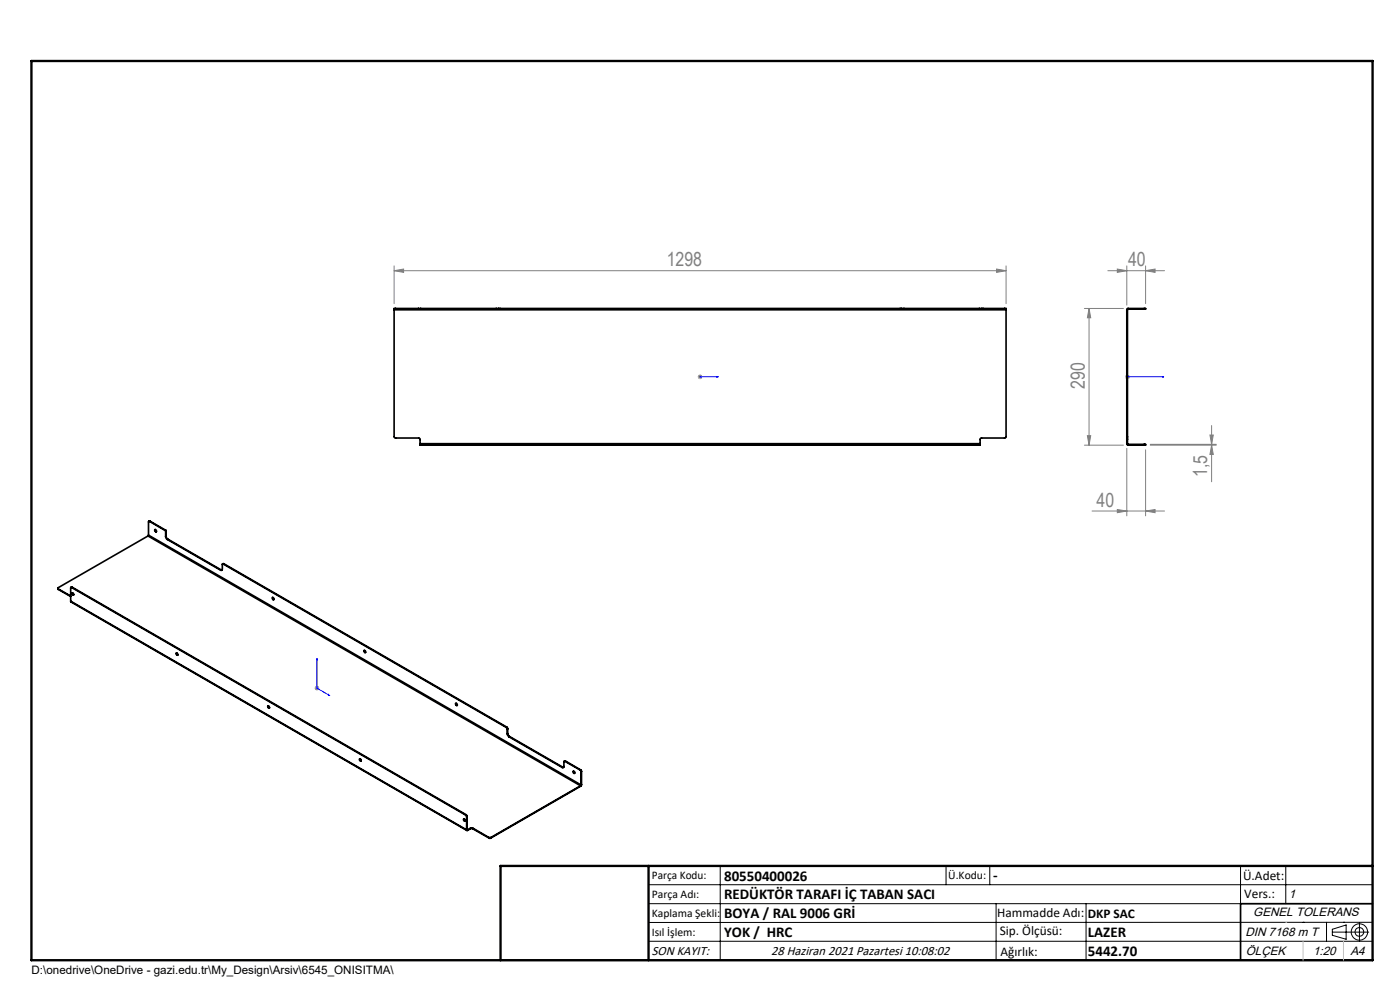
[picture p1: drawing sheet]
<svg xmlns="http://www.w3.org/2000/svg" width="297mm" height="210mm" viewBox="0 0 297 210" stroke-linecap="round" stroke-linejoin="round" font-family="sans-serif">
<g fill="none" stroke="#000" stroke-width=".21">
<path d="M137.6 187.7h153.6M137.6 191.7h153.6M137.6 199.7h153.6M152.8 183.7v20M200.7 183.7v4M210 183.7v4M211.3 191.7v12M230.4 191.7v12M263.2 183.7v20M272.8 183.7v8M276.4 195.6h.1M281.4 195.6v4.1"/>
<path d="M282.6 197.7h7.8M282.6 197.1l3-.9v3l-3-.8zM285 195.6h.1M288.4 195.8v3.8M291.2 195.6l-153.6 .1"/>
<circle cx="288.4" cy="197.7" r="1.74"/>
<circle cx="288.4" cy="197.7" r=".93"/>
</g>
<path d="M148.4 79.9h.2zM148.5 79.9h.1M148.5 79.9h3.9M152.4 79.9h-.4h.4M239.1 79.9h.2zM239.2 79.9h.1M239.2 79.9h7.7M246.9 79.9h-.4h.4M67.2 139.7l.1 .3h-.1zM67.2 139.7v6.3l2.8 1.6M69.7 147.3l.3 .3-.3-.1z" fill="none" stroke="#00f" stroke-width=".21"/>
<g fill="none" stroke="#808080" stroke-width=".21">
<path d="M83.6 57.4l2-.3v.7zM83.6 56.4v8M83.6 57.4h129.8M211.4 57.1l2 .3-2 .4zM213.4 56.4v8M235 57.4h12.1M237 57.1l2 .3-2 .4zM239 56.4v8.3M243 57.4l2-.3v.7zM243 56.4v8M148 79.9h1M148.2 79.6l.7 .7"/>
<path d="M148.5 79.4v1M148.9 79.6l-.7 .7M230 65.4h8.3M231 65.4v29M231 65.4l.4 2h-.7zM238.7 79.9h1M238.8 79.6l.7 .7M239.2 79.4v1M239.5 79.6l-.7 .7M230 94.4h8.3M230.7 92.4h.7l-.4 2zM239 95.1v14.3"/>
<path d="M243 95.4v14M244 94.4h14M244 94.3h14M256.7 92.3h.7l-.4 2zM257 90.3v11.9M257 94.4l.4 2h-.7zM231.7 108.4h15.4M237 108.1l2 .3-2 .4zM243 108.4l2-.3v.7zM66.7 146h1M66.9 145.6l.7 .7M67.2 145.5v1"/>
<path d="M67.6 145.6l-.7 .7"/>
</g>
<path d="M291.2 191.7h-28v12M106.2 203.7h185" fill="none" stroke="#000" stroke-width=".35"/>
<path d="M6.7 12.9h284.5v190.8h-284.5zM137.6 183.7v20M291.2 183.7h-185v20" fill="none" stroke="#000" stroke-width=".5"/>
<path d="M272.8 195.6h.1M276.4 199.7v4M285 199.7v4" fill="none" stroke="#c0c0c0" stroke-width=".21"/>
<g fill="#00f">
<path d="M69.7 147.3l.3 .3-.3-.1zM67.2 139.7l.1 .3h-.1zM152 79.9h.4zM148.4 79.9h.2z"/>
<path d="M239.1 79.9h.2zM246.5 79.9h.4z"/>
</g>
<g fill="#808080">
<path d="M211.4 57.1l2 .3-2 .4zM83.6 57.4l2-.3v.7z"/>
<path d="M231 65.4l.4 2h-.7zM230.7 92.4h.7l-.4 2zM256.7 92.3h.7l-.4 2zM257 94.4l.4 2h-.7z"/>
<path d="M237 108.1l2 .3-2 .4zM243 108.4l2-.3v.7zM237 57.1l2 .3-2 .4zM243 57.4l2-.3v.7z"/>
</g>
<g fill="none" stroke="#000" stroke-width=".35">
<path d="M83.6 65.6h.3M83.6 65.6v.1M83.6 65.7v27l.3 .2h5l.2 .3v.9M83.6 65.7h129.8M83.9 65.4h-.3v.2M83.9 65.4h4.9M83.9 65.6h4.9M83.9 65.4v.2M88.8 65.4h.5M88.8 65.6h.5M88.8 65.4v.2M89.3 65.4h16"/>
<path d="M89.3 65.6h16M89.3 65.4v.2M105.3 65.4h.5M105.3 65.6h.5M105.3 65.4v.2M105.8 65.4h.3M105.8 65.6h.3M105.8 65.4v.2M106.1 65.4v.2M106.1 65.4h84.9M106.1 65.6h84.9M191 65.4h.3"/>
<path d="M191 65.6h.3M191 65.4v.2M191.3 65.4h.5M191.3 65.6h.5M191.3 65.4v.2M191.8 65.4h16M191.8 65.6h16M191.8 65.4v.2M207.8 65.4h.5M207.8 65.6h.5M207.8 65.4v.2M208.3 65.4h.3"/>
<path d="M208.3 65.6h.3M208.3 65.4v.2M208.6 65.4h4.5M208.6 65.6h4.5M208.6 65.4v.2M213.1 65.4h.3v.2M213.1 65.6h.3M213.1 65.4v.2M213.4 65.6v.1M213.4 65.7v26.9l-.2 .3h-5l-.3 .2v1M239 65.7h.2M239 65.7v26.9"/>
<path d="M239.2 65.7v26.9M239.3 65.4l-.3 .3M239.3 65.6l-.1 .1M239.3 65.4h3.4M239.3 65.6h3.4M239.3 65.4v.2M242.7 65.4h.3v.2h-.3M242.7 65.4v.2M89.1 94.3h.3M89.1 94.3v.1h.3M89.1 94.1v.2M89.1 94.1h118.8"/>
<path d="M89.4 94.4h118.2M89.4 94.3v.1M89.4 94.3h118.2M207.6 94.3h.3M207.6 94.3v.1M207.9 94.3v.1h-.3M207.9 94.1v.2M239 92.6v.3M239 92.9v.3M239 94.1l.3 .3M239 94.1h.2M239 92.9h.2"/>
<path d="M239 92.6h.2M239 93.2v.9M239 93.2h.2M239.2 92.6v.3M239.2 92.9v.3M239.2 94.1l.1 .2M239.2 93.2v.9M239.3 94.4h3.4M239.3 94.3h3.4M239.3 94.3v.1M242.7 94.3h.3v.1h-.3M242.7 94.3v.1"/>
<path d="M31.4 113.7l-19.1 11v.2M31.4 113.7l91.8 53M31.5 113.5l-.1 .2M31.5 113.5l91.8 53M31.7 110.6l-.2 .1v2.8M31.7 110.6l3.4 2M31.8 110.6h-.3M31.8 110.6h-.1M31.8 110.6l3.4 1.9M32.8 112.4l.4 .1-.1 .3-.2-.1zM32.9 112.3l.1 .3 .2 .2M35.1 113.8l.4 .6"/>
<path d="M35.1 112.6v1.2M35.2 113.8l.4 .6M35.2 112.5l-.1 .1M35.2 113.8h-.1M35.2 112.5v1.3M35.5 114.4l11.3 6.6M35.6 114.4h-.1M35.6 114.4l11.3 6.5M47.4 119.7h-.2l-.1 1.2-.3 .1M47.4 119.7l60 34.6M47.5 119.6h-.3M47.5 119.6l-.1 .1"/>
<path d="M47.5 119.6l60 34.6M12.3 124.8v.2M12.3 124.9l2.7 1.5M12.3 124.9v.1M12.3 125l2.7 1.5M15 127.5l84.1 48.7M15 127.5l84 48.5M15.2 124.6l-.2 .1v2.8M15.2 124.6l83.6 48.3M15.3 124.6h-.3M15.3 124.6h-.1M15.3 124.6l83.6 48.2"/>
<path d="M15.4 125.8l.2 .4M37.4 138.5h.2l.1 .5a.29 .29 0 0 1-.3-.1 .29 .29 0 0 1 0-.4zM37.5 138.5l.2 .5M46.9 120.9h.2M46.9 120.9l-.1 .1M57.8 126.7a.25 .25 0 0 1 .3 .2 .25 .25 0 0 1-.2 .3zM57.9 126.7l.2 .5M77.2 138h.1a.23 .23 0 0 1 .3 .2 .23 .23 0 0 1-.2 .2zM77.3 138l.3 .4M56.8 149.7a.22 .22 0 0 1 .3 .2 .22 .22 0 0 1-.2 .3zM56.9 149.7l.2 .5M96.7 149.2a.29 .29 0 0 1 .3 .1 .29 .29 0 0 1-.1 .4l-.2-.3z"/>
<path d="M96.8 149.2v.3l.2 .1M107.4 154.3l.2 .4M107.5 154.2l.2 .4M107.5 154.2l-.1 .1M107.6 155.6l.3 .7M107.6 154.7v.9M107.7 155.6l.4 .6M107.7 154.6l-.1 .1M107.7 155.6h-.1M107.7 154.6v1M107.9 156.3l11.4 6.5M108.1 156.2l-.2 .1"/>
<path d="M108.1 156.2l11.3 6.5M76.3 161l.1 .2 .2 .2M98.4 173.7h.1a.25 .25 0 0 1 .2 .2 .25 .25 0 0 1-.2 .3zM98.5 173.7l.2 .5M98.8 172.9l.2 .3M98.9 172.8l.2 .4M98.9 172.8l-.1 .1M99 176l.2 .1M99 173.2v2.8M99.1 176h.1M99.1 173.2h-.1M99.1 176h-.1"/>
<path d="M99.1 173.2v2.8M99.2 176v.1M99.8 175.6h.5M99.8 175.8h.5M99.8 175.6l-.6 .4M99.8 175.6v.2M99.8 175.8l-.6 .3M100.3 175.6l3.4 2.1M100.3 175.6v.2M100.3 175.8l3.4 2M103.7 177.7h.4M103.7 177.8h.4"/>
<path d="M103.7 177.7v.1M104.1 177.7v.1M119.4 162.7l.2 .1M119.4 162.7l-.1 .1M119.8 161.5l-.2 .1v1.1l-.1 .1h-.2M119.8 161.5l3.2 1.8M119.9 161.4l-.2 .1M119.9 161.4l-.1 .1M119.9 161.4l3.3 1.9M121.6 163.6a.24 .24 0 0 1 .4 .1 .24 .24 0 0 1-.3 .3l-.1-.2zM121.7 163.6l.2 .4M123 163.3l.3 .4"/>
<path d="M123.2 163.3l.2 .3M123.2 166.7l-19.1 11M123.2 166.7v.1M123.2 166.8l-19.1 11M123.2 163.3h-.2M123.3 166.5l-.1 .2M123.3 163.7v2.8M123.4 166.4l-.2 .4M123.4 163.6l-.1 .1M123.4 166.4l-.1 .1M123.4 163.6v2.8"/>
<circle cx="15.5" cy="126" r=".22"/>
<circle cx="76.5" cy="161.2" r=".22"/>
</g>
<g font-size="4.1" fill="#808080">
<text x="141.4" y="56.5">1298</text>
<text x="239.3" y="56.5">40</text>
<text x="230.1" y="82.6" transform="rotate(-90 230.1 82.6)">290</text>
<text x="256.1" y="101.2" transform="rotate(-90 256.1 101.2)">1,5</text>
<text x="232.6" y="107.5">40</text>
</g>
<g font-size="3.2">
<text x="153.6" y="186.8">80550400026</text>
<text x="153.6" y="190.8">REDÜKTÖR TARAFI İÇ TABAN SACI</text>
<text x="210.7" y="186.6">-</text>
<text x="153.6" y="194.8">BOYA / RAL 9006 GRİ</text>
<text x="153.6" y="198.8">YOK / HRC</text>
<text x="230.8" y="198.7">LAZER</text>
<text x="230.8" y="202.8">5442.70</text>
</g>
<g font-size="2.8">
<text x="263.7" y="186.7">Ü.Adet:</text>
<text x="263.9" y="190.5">Vers.:</text>
<text x="211.5" y="194.5">Hammadde Adı:</text>
<text x="230.8" y="194.7">DKP SAC</text>
<text x="138.3" y="202.6">SON KAYIT:</text>
<text x="163.6" y="202.6">28 Haziran 2021 Pazartesi 10:08:02</text>
<text x="212.1" y="198.4">Sip. Ölçüsü:</text>
<text x="212.2" y="202.7">Ağırlık:</text>
</g>
<g font-size="2.6">
<text x="273.4" y="190.4">1</text>
<text x="265.9" y="194.4">GENEL TOLERANS</text>
<text x="264.2" y="198.5">DIN 7168 m T</text>
<text x="264.3" y="202.6">ÖLÇEK</text>
<text x="278.5" y="202.6">1:20</text>
<text x="286.5" y="202.6">A4</text>
</g>
<g font-size="2.5">
<text x="138.3" y="186.4">Parça Kodu:</text>
<text x="138.3" y="190.5">Parça Adı:</text>
<text x="201.2" y="186.5">Ü.Kodu:</text>
<text x="138.3" y="194.5">Kaplama Şekli:</text>
<text x="138.3" y="198.6">Isıl İşlem:</text>
<text x="6.7" y="206.7">D:\onedrive\OneDrive - gazi.edu.tr\My_Design\Arsiv\6545_ONISITMA\</text>
</g>
</svg>
